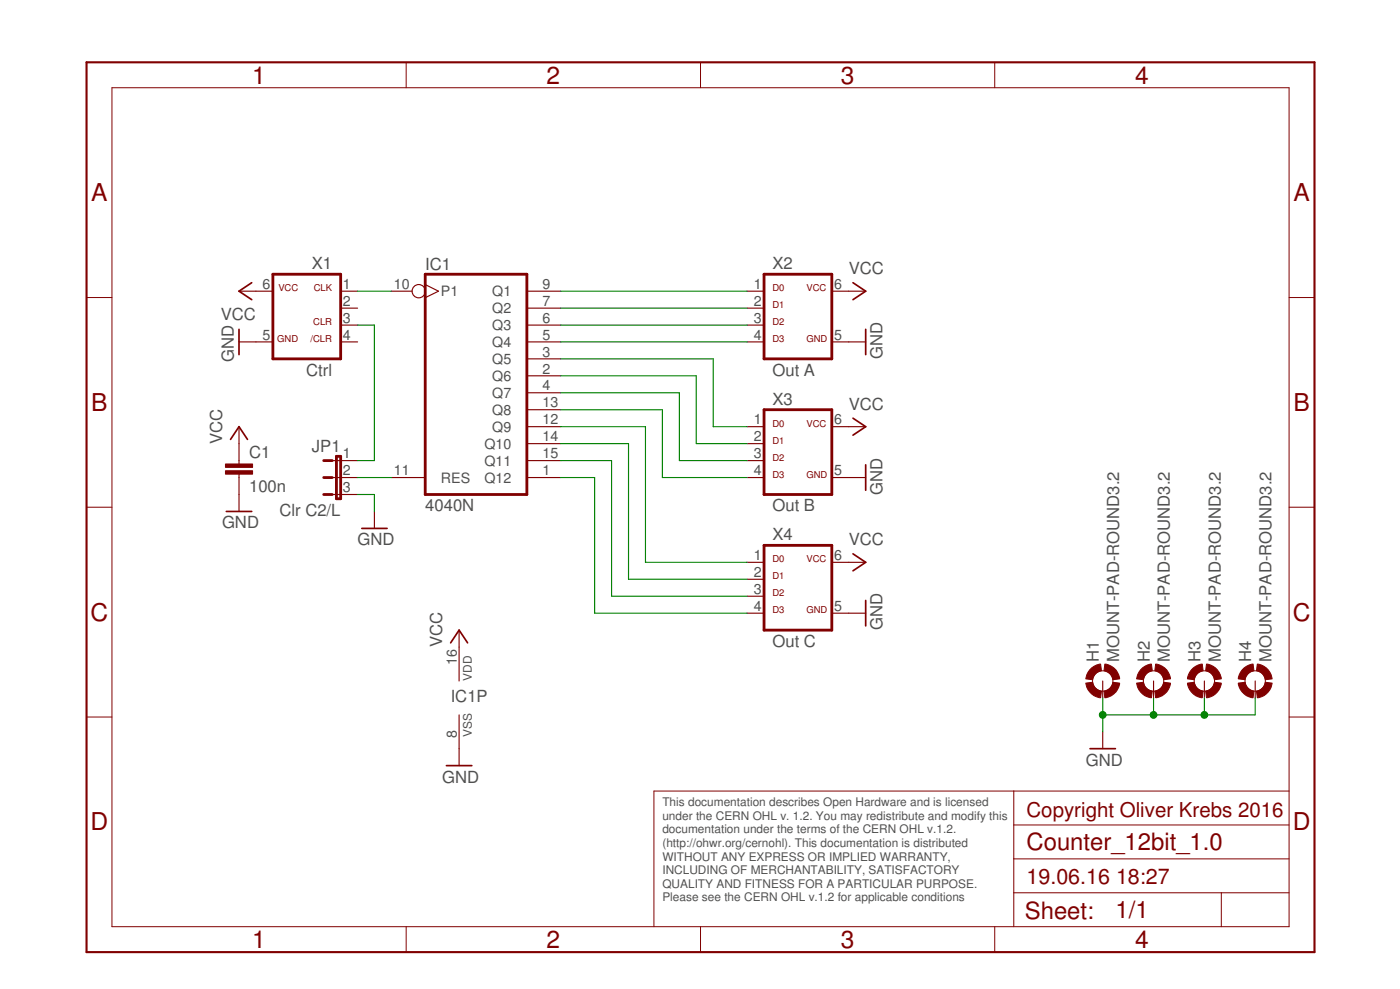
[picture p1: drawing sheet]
<svg xmlns="http://www.w3.org/2000/svg" width="210mm" height="148mm" viewBox="0 0 210 148" stroke-linecap="round" stroke-linejoin="round" font-family="sans-serif">
<path d="M40.9 41.1h10.2v12.7h-10.2zM63.8 41.1h15.2v33h-15.2zM114.6 41.1h10.1v12.7h-10.1zM48.5 74.1h1.3M48.5 71.5h1.3M48.5 69h1.3M50.4 68.4h.7v6.3h-.7zM114.6 61.4h10.1v12.7h-10.1zM114.6 81.7h10.1v12.7h-10.1z" fill="none" stroke="#800000" stroke-width=".42"/>
<g fill="none" stroke="#800000" stroke-width=".17">
<path d="M35.8 43.6h5.1M35.8 51.2h5.1M51.1 43.6h2.5M51.1 46.2h2.5M51.1 48.7h2.5M51.1 51.2h2.5M58.7 43.6h3.1M63.8 42.6l1.9 1-1.9 1M79 43.6h5.1M79 46.2h5.1M79 48.7h5.1M79 51.2h5.1"/>
<path d="M79 56.3h5.1M79 53.8h5.1M79 58.8h5.1M112 43.6h2.6M112 46.2h2.6M112 48.7h2.6M112 51.2h2.6M124.7 43.6h5.1M124.7 51.2h5.1M35.8 63.9v5.6M35.8 71v5.6M49.8 69h3.8"/>
<path d="M49.8 71.5h3.8M49.8 74.1h3.8M56.1 76.6v2.6M58.7 71.5h5.1M79 63.9h5.1M79 66.5h5.1M79 69h5.1M79 71.5h5.1M79 61.4h5.1M112 63.9h2.6M112 66.5h2.6M112 69h2.6"/>
<path d="M112 71.5h2.6M124.7 63.9h5.1M124.7 71.5h5.1M68.8 94.4v7.6M112 84.2h2.6M112 86.8h2.6M112 89.3h2.6M112 91.9h2.6M124.7 84.2h5.1M124.7 91.9h5.1M68.8 107.1v7.6M165.3 102v2.6"/>
<path d="M165.3 109.6v2.6M173 102v2.6M180.6 102v2.6M188.2 102v2.6"/>
<circle cx="62.8" cy="43.6" r=".99"/>
</g>
<g fill="none" stroke="#800000" stroke-width=".25">
<path d="M35.8 49.3v3.8M37.7 42.4l-1.9 1.2 1.9 1.3M127.9 42.4l1.9 1.2-1.9 1.3M129.8 49.3v3.8M33.9 76.6h3.8M34.6 65.8l1.2-1.9 1.3 1.9M54.3 79.2h3.7M127.9 62.7l1.9 1.2-1.9 1.3M129.8 69.6v3.8M67.6 96.3l1.2-1.9 1.3 1.9M127.9 83l1.9 1.2-1.9 1.3M129.8 90v3.8"/>
<path d="M66.9 114.7h3.8M163.4 112.2h3.8"/>
</g>
<g fill="none" stroke="#800000" stroke-width=".15">
<path d="M16.8 13.1h176.5v125.7h-176.5zM60.9 9.3v3.8M105 9.3v3.8M149.1 9.3v3.8M13 44.6h3.8M193.3 44.6h3.8M13 76h3.8M193.3 76h3.8M13 107.4h3.8M152 118.5v20.3M193.3 118.5h-95.3v20.3M193.3 107.4h3.8"/>
<path d="M60.9 138.8v3.8M105 138.8v3.8M149.1 138.8v3.8M152 133.8h41.3M152 128.7h41.3M152 123.6h41.3M183.1 133.8v5"/>
<circle cx="165.3" cy="102" r="1.52"/>
<circle cx="173" cy="102" r="1.52"/>
<circle cx="180.6" cy="102" r="1.52"/>
<circle cx="188.2" cy="102" r="1.52"/>
</g>
<path d="M13 9.3h184.1v133.3h-184.1z" fill="none" stroke="#800000" stroke-width=".32"/>
<g fill="#800000" stroke="#800000" stroke-width=".15">
<path d="M163.4 100.4a2.58 2.58 0 0 1 1.6-.9l.1 1a1.56 1.56 0 0 0-1.3 1.3l-1-.1a2.47 2.47 0 0 1 .6-1.3z" fill-rule="evenodd"/>
<path d="M162.8 102.3l1-.1a1.57 1.57 0 0 0 1.3 1.3l-.1 1a2.53 2.53 0 0 1-2.2-2.2z" fill-rule="evenodd"/>
<path d="M165.5 103.5a1.51 1.51 0 0 0 1.4-1.3l1 .1a2.48 2.48 0 0 1-2.2 2.2z" fill-rule="evenodd"/>
<path d="M165.7 99.5a2.52 2.52 0 0 1 2.2 2.2l-1 .1a1.51 1.51 0 0 0-1.4-1.3z" fill-rule="evenodd"/>
<path d="M171 100.4a2.58 2.58 0 0 1 1.6-.9l.2 1a1.56 1.56 0 0 0-1.4 1.3l-1-.1a2.47 2.47 0 0 1 .6-1.3z" fill-rule="evenodd"/>
<path d="M170.4 102.3l1-.1a1.57 1.57 0 0 0 1.4 1.3l-.2 1a2.53 2.53 0 0 1-2.2-2.2z" fill-rule="evenodd"/>
<path d="M173.1 103.5a1.51 1.51 0 0 0 1.4-1.3l1 .1a2.48 2.48 0 0 1-2.2 2.2z" fill-rule="evenodd"/>
<path d="M173.3 99.5a2.52 2.52 0 0 1 2.2 2.2l-1 .1a1.51 1.51 0 0 0-1.4-1.3z" fill-rule="evenodd"/>
<path d="M178.6 100.4a2.58 2.58 0 0 1 1.7-.9l.1 1a1.56 1.56 0 0 0-1.4 1.3l-1-.1a2.47 2.47 0 0 1 .6-1.3z" fill-rule="evenodd"/>
<path d="M178 102.3l1-.1a1.57 1.57 0 0 0 1.4 1.3l-.1 1a2.53 2.53 0 0 1-2.3-2.2z" fill-rule="evenodd"/>
<path d="M180.8 103.5a1.57 1.57 0 0 0 1.3-1.3l1 .1a2.54 2.54 0 0 1-2.2 2.2z" fill-rule="evenodd"/>
<path d="M180.9 99.5a2.52 2.52 0 0 1 2.2 2.2l-1 .1a1.56 1.56 0 0 0-1.3-1.3z" fill-rule="evenodd"/>
<path d="M186.2 100.4a2.58 2.58 0 0 1 1.7-.9l.1 1a1.56 1.56 0 0 0-1.3 1.3l-1-.1a2.47 2.47 0 0 1 .5-1.3z" fill-rule="evenodd"/>
<path d="M185.7 102.3l1-.1a1.57 1.57 0 0 0 1.3 1.3l-.1 1a2.53 2.53 0 0 1-2.2-2.2z" fill-rule="evenodd"/>
<path d="M188.4 103.5a1.57 1.57 0 0 0 1.3-1.3l1 .1a2.54 2.54 0 0 1-2.2 2.2z" fill-rule="evenodd"/>
<path d="M188.5 99.5a2.52 2.52 0 0 1 2.2 2.2l-1 .1a1.56 1.56 0 0 0-1.3-1.3z" fill-rule="evenodd"/>
</g>
<g fill="#800000" stroke="#800000" stroke-width=".15">
<path d="M33.8 70.5h4.1v.5h-4.1z"/>
<path d="M33.8 69.5h4.1v.5h-4.1z"/>
</g>
<g fill="none" stroke="#008000" stroke-width=".17">
<path d="M53.6 48.7h2.5v20.3h-2.5M53.6 43.6h5.1M84.1 43.6h27.9M84.1 46.2h27.9M84.1 48.7h27.9M84.1 51.2h27.9M84.1 53.8h22.8v10.1h5.1M84.1 56.3h20.3v10.2h7.6M84.1 58.8h17.8v10.2h10.1M53.6 74.1h2.5v2.5M53.6 71.5h5.1M84.1 63.9h12.7v20.3h15.2"/>
<path d="M84.1 66.5h10.1v20.3h17.8M84.1 69h7.6v20.3h20.3M84.1 61.4h15.2v10.1h12.7M84.1 71.5h5.1v20.4h22.8M165.3 104.6v5M173 104.6v2.5M180.6 104.6v2.5M188.2 104.6v2.5h-22.9"/>
</g>
<g fill="#008000" stroke="#008000" stroke-width=".15">
<circle cx="165.3" cy="107.1" r=".51"/>
<circle cx="173" cy="107.1" r=".51"/>
<circle cx="180.6" cy="107.1" r=".51"/>
</g>
<g font-size="3.7" fill="#800000">
<text x="37.8" y="12.5">1</text>
<text x="82" y="12.5">2</text>
<text x="126.1" y="12.5">3</text>
<text x="170.2" y="12.5">4</text>
<text x="13.7" y="30.1">A</text>
<text x="193.9" y="30.1">A</text>
<text x="13.7" y="61.6">B</text>
<text x="193.9" y="61.6">B</text>
<text x="13.5" y="93">C</text>
<text x="193.8" y="93">C</text>
<text x="13.5" y="124.4">D</text>
<text x="193.8" y="124.4">D</text>
<text x="37.8" y="142">1</text>
<text x="82" y="142">2</text>
<text x="126.1" y="142">3</text>
<text x="170.2" y="142">4</text>
</g>
<g font-size="3.6" fill="#800000">
<text x="153.9" y="127.4">Counter_12bit_1.0</text>
<text x="153.7" y="137.7">Sheet:</text>
<text x="167.2" y="137.6">1/1</text>
</g>
<g font-size="3.2" fill="#800000">
<text x="153.9" y="132.5">19.06.16</text>
<text x="167.3" y="132.5">18:27</text>
</g>
<text font-size="3.1" fill="#800000" x="153.9" y="122.3">Copyright Oliver Krebs 2016</text>
<g font-size="2.5" fill="#505050">
<text x="46.7" y="40.3">X1</text>
<text x="63.8" y="40.4">IC1</text>
<text x="115.8" y="40.3">X2</text>
<text x="127.2" y="41.1">VCC</text>
<text x="33.1" y="47.9">VCC</text>
<text x="132.3" y="53.8" transform="rotate(-90 132.3 53.8)">GND</text>
<text x="35.1" y="54.2" transform="rotate(-90 35.1 54.2)">GND</text>
<text x="45.9" y="56.3">Ctrl</text>
<text x="115.8" y="56.3">Out A</text>
<text x="115.8" y="60.6">X3</text>
<text x="127.2" y="61.4">VCC</text>
<text x="33.3" y="66.5" transform="rotate(-90 33.3 66.5)">VCC</text>
<text x="37.4" y="68.6">C1</text>
<text x="46.8" y="67.7">JP1</text>
<text x="37.4" y="73.7">100n</text>
<text x="41.9" y="77.3">Clr C2/L</text>
<text x="63.8" y="76.6">4040N</text>
<text x="115.8" y="76.6">Out B</text>
<text x="132.3" y="74.1" transform="rotate(-90 132.3 74.1)">GND</text>
<text x="33.3" y="79.2">GND</text>
<text x="53.6" y="81.7">GND</text>
<text x="115.8" y="80.9">X4</text>
<text x="127.2" y="81.7">VCC</text>
<text x="132.3" y="94.4" transform="rotate(-90 132.3 94.4)">GND</text>
<text x="66.3" y="96.9" transform="rotate(-90 66.3 96.9)">VCC</text>
<text x="115.8" y="96.9">Out C</text>
<text x="164.8" y="99.2" transform="rotate(-90 164.8 99.2)">H1</text>
<text x="167.8" y="99.2" transform="rotate(-90 167.8 99.2)">MOUNT-PAD-ROUND3.2</text>
<text x="172.4" y="99.2" transform="rotate(-90 172.4 99.2)">H2</text>
<text x="175.4" y="99.2" transform="rotate(-90 175.4 99.2)">MOUNT-PAD-ROUND3.2</text>
<text x="180" y="99.2" transform="rotate(-90 180 99.2)">H3</text>
<text x="183" y="99.2" transform="rotate(-90 183 99.2)">MOUNT-PAD-ROUND3.2</text>
<text x="187.6" y="99.2" transform="rotate(-90 187.6 99.2)">H4</text>
<text x="190.7" y="99.2" transform="rotate(-90 190.7 99.2)">MOUNT-PAD-ROUND3.2</text>
<text x="67.6" y="105.2">IC1P</text>
<text x="66.3" y="117.3">GND</text>
<text x="162.8" y="114.7">GND</text>
</g>
<g font-size="2.1" fill="#505050">
<text x="39.4" y="43.3">6</text>
<text x="51.4" y="43.3">1</text>
<text x="51.4" y="45.8">2</text>
<text x="59.1" y="43.3">10</text>
<text x="66.1" y="44.4">P1</text>
<text x="73.8" y="46.9">Q2</text>
<text x="73.8" y="44.4">Q1</text>
<text x="81.3" y="45.8">7</text>
<text x="81.3" y="43.3">9</text>
<text x="113" y="43.3">1</text>
<text x="113" y="45.8">2</text>
<text x="125.1" y="43.3">6</text>
<text x="39.4" y="50.9">5</text>
<text x="51.4" y="48.3">3</text>
<text x="51.4" y="50.9">4</text>
<text x="73.8" y="52">Q4</text>
<text x="73.8" y="49.5">Q3</text>
<text x="81.3" y="53.4">3</text>
<text x="81.3" y="50.9">5</text>
<text x="81.3" y="48.3">6</text>
<text x="113" y="48.3">3</text>
<text x="113" y="50.9">4</text>
<text x="125.1" y="50.9">5</text>
<text x="73.8" y="57.1">Q6</text>
<text x="73.8" y="54.5">Q5</text>
<text x="73.8" y="59.6">Q7</text>
<text x="81.3" y="56">2</text>
<text x="81.3" y="58.5">4</text>
<text x="73.8" y="64.7">Q9</text>
<text x="73.8" y="62.2">Q8</text>
<text x="81.3" y="63.6">12</text>
<text x="81.3" y="61">13</text>
<text x="113" y="63.6">1</text>
<text x="125.1" y="63.6">6</text>
<text x="51.4" y="68.7">1</text>
<text x="51.4" y="71.2">2</text>
<text x="59.1" y="71.2">11</text>
<text x="72.6" y="67.2">Q10</text>
<text x="72.6" y="69.8">Q11</text>
<text x="81.3" y="71.2">1</text>
<text x="81.3" y="66.1">14</text>
<text x="81.3" y="68.7">15</text>
<text x="113" y="66.1">2</text>
<text x="113" y="68.7">3</text>
<text x="113" y="71.2">4</text>
<text x="125.1" y="71.2">5</text>
<text x="51.4" y="73.7">3</text>
<text x="66.1" y="72.3">RES</text>
<text x="72.6" y="72.3">Q12</text>
<text x="113" y="83.9">1</text>
<text x="125.1" y="83.9">6</text>
<text x="113" y="86.4">2</text>
<text x="113" y="89">3</text>
<text x="113" y="91.5">4</text>
<text x="125.1" y="91.5">5</text>
<text x="68.5" y="99.7" transform="rotate(-90 68.5 99.7)">16</text>
<text x="68.5" y="110.6" transform="rotate(-90 68.5 110.6)">8</text>
</g>
<g font-size="1.8" fill="#505050">
<text x="70.7" y="102" transform="rotate(-90 70.7 102)">VDD</text>
<text x="70.7" y="110.4" transform="rotate(-90 70.7 110.4)">VSS</text>
<text x="99.3" y="120.8">This documentation describes Open Hardware and is licensed</text>
<text x="99.3" y="122.8">under the CERN OHL v. 1.2. You may redistribute and modify this</text>
<text x="99.3" y="124.9">documentation under the terms of the CERN OHL v.1.2.</text>
<text x="99.3" y="126.9">(http://ohwr.org/cernohl). This documentation is distributed</text>
<text x="99.3" y="128.9">WITHOUT ANY EXPRESS OR IMPLIED WARRANTY,</text>
<text x="99.3" y="131">INCLUDING OF MERCHANTABILITY, SATISFACTORY</text>
<text x="99.3" y="133">QUALITY AND FITNESS FOR A PARTICULAR PURPOSE.</text>
<text x="99.3" y="135">Please see the CERN OHL v.1.2 for applicable conditions</text>
</g>
<g font-size="1.4" fill="#800000">
<text x="41.7" y="43.6">VCC</text>
<text x="47" y="43.6">CLK</text>
<text x="115.8" y="43.6">D0</text>
<text x="115.8" y="46.2">D1</text>
<text x="120.9" y="43.6">VCC</text>
<text x="41.6" y="51.2">GND</text>
<text x="46.6" y="51.2">/CLR</text>
<text x="47" y="48.7">CLR</text>
<text x="115.8" y="48.7">D2</text>
<text x="115.8" y="51.2">D3</text>
<text x="120.9" y="51.2">GND</text>
<text x="115.8" y="63.9">D0</text>
<text x="120.9" y="63.9">VCC</text>
<text x="115.8" y="69">D2</text>
<text x="115.8" y="71.5">D3</text>
<text x="115.8" y="66.5">D1</text>
<text x="120.9" y="71.5">GND</text>
<text x="115.8" y="84.2">D0</text>
<text x="115.8" y="89.3">D2</text>
<text x="115.8" y="86.8">D1</text>
<text x="120.9" y="84.2">VCC</text>
<text x="115.8" y="91.9">D3</text>
<text x="120.9" y="91.9">GND</text>
</g>
</svg>
